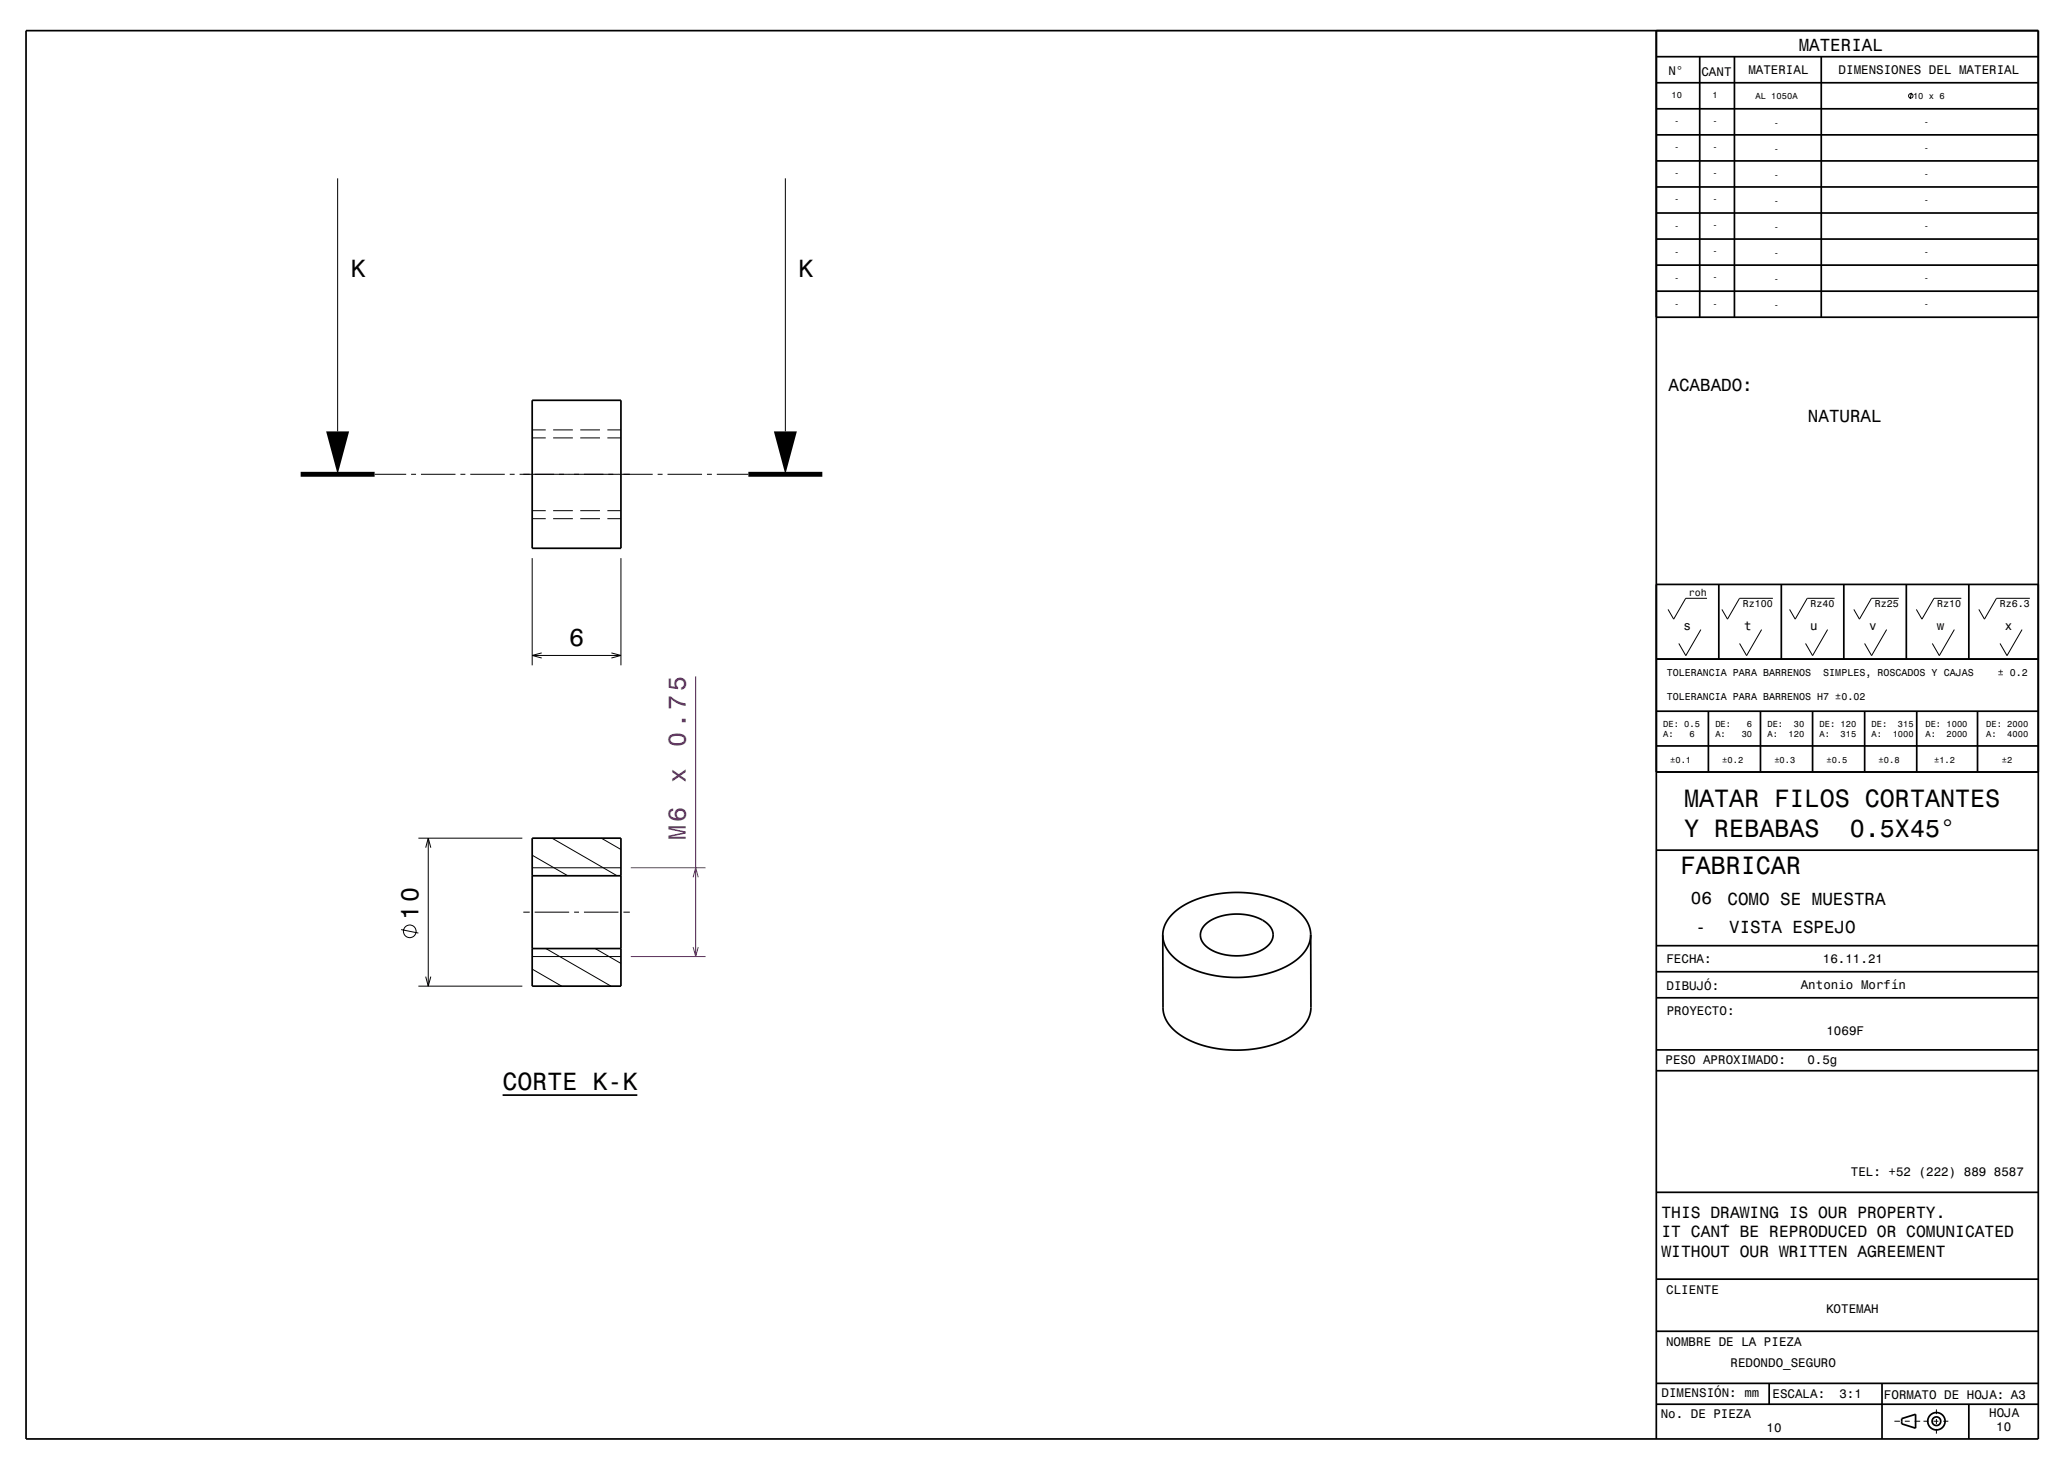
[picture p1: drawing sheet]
<svg xmlns="http://www.w3.org/2000/svg" width="420mm" height="297mm" viewBox="0 0 420 297" stroke-linecap="round" stroke-linejoin="round" font-family="sans-serif">
<g fill="none" stroke="#000" stroke-width=".2">
<path d="M387.6 18.8l-.2 1.2M68.5 36.2v51.3M159.3 36.2v51.3M76 96.2h6.4M83.4 96.2h1M85.4 96.2h7M93.4 96.2h1M95.4 96.2h7M103.4 96.2h1M105.4 96.2h27M107.9 88.8h2.8M107.9 87.2h2.8"/>
<path d="M112.2 88.8h4M112.2 87.2h4M117.7 88.8h4M117.7 87.2h4M123.2 88.8h2.7M123.2 87.2h2.7M126.4 96.2h1.3M133.4 96.2h1M135.4 96.2h7M143.4 96.2h1M145.4 96.2h6.4M107.9 113.2v21.7"/>
<path d="M107.9 103.5h2.8M107.9 105.2h2.8M112.2 103.5h4M112.2 105.2h4M117.7 103.5h4M117.7 105.2h4M123.2 103.5h2.7M123.2 105.2h2.7M125.9 113.2v21.7M107.9 132.9h18M109.9 132.4l-2 .5 2 .5M124 132.4l1.9 .5-1.9 .5"/>
<path d="M344.9 127.6l-3 5.3-1.4-2.4M346.2 121.3h-4.3l-2.5 4.2-1.1-2M357.3 127.6l-3.1 5.3-1.4-2.4M359.5 121.3h-6.7l-2.5 4.2-1.1-2M370.6 127.6l-3 5.3-1.4-2.4M372.1 121.3h-5.6l-2.4 4.2-1.2-2M382.6 127.6l-3 5.3-1.5-2.4M385.1 121.3h-5.6l-2.4 4.2-1.1-2M396.3 127.6l-3 5.3-1.4-2.4M397.8 121.3h-5.6l-2.4 4.2-1.2-2M410.1 127.6l-3.1 5.3-1.4-2.4M411.7 121.3h-6.8l-2.4 4.2-1.2-2"/>
<path d="M84.9 169.9h21M86.3 171.9l.6-2 .5 2M86.9 169.9v30M107.9 173.4l7.3 4.1M107.9 175.9h18M111.9 169.9l13.3 7.6M121.9 169.9l4 2.3M81.4 188.5l3.5 .7M84.9 199.9h21M86.3 198l.6 1.9 .5-1.9M106.1 184.9h1.3M107.9 196.5l6 3.4"/>
<path d="M107.9 193.9h18M108.4 184.9h7M110.7 192.3l13.2 7.6M116.4 184.9h1M118.4 184.9h7M120.7 192.3l5.2 3M126.4 184.9h1.3M384.2 288.1h1.1M386.3 288.1h1M388.3 288.1h1.1M390.1 288.1h1M392.1 288.1h1"/>
<path d="M392.7 285.7v1M392.7 287.7v1M392.7 289.7v.9M394.1 288.1h1"/>
<circle cx="387.5" cy="19.4" r=".45"/>
<circle cx="83.1" cy="188.8" r="1.28"/>
</g>
<path d="M141.1 137.1v56.8M127.9 175.9h15.2M140.6 177.9l.5-2 .5 2M127.9 193.9h15.2M140.6 192l.5 1.9 .5-1.9" fill="none" stroke="#800080" stroke-width=".2"/>
<g fill="none" stroke="#000" stroke-width=".35">
<path d="M5.3 6.2h408.1v285.5h-408.1zM335.9 6.2v285.5M335.9 16.8h77.4M335.9 11.5h77.4M344.7 11.5v52.8M351.7 11.5v52.8M369.4 11.5v52.8M335.9 37.9h77.4M335.9 32.6h77.4M335.9 27.3h77.4M335.9 22.1h77.4M335.9 59h77.5"/>
<path d="M335.9 53.7h77.4M335.9 48.5h77.4M335.9 43.2h77.4M335.9 64.3h77.5M107.9 81.2h18v30h-18zM335.9 118.5h77.5M348.6 118.5v15.1M361.3 118.5v15.1M373.9 118.5v15.1M386.6 118.5v15.1M399.3 118.5v15.1M335.9 133.6h77.5"/>
<path d="M335.9 156.5h77.5M335.9 144.2h77.5M335.9 151.2h77.5M346.5 144.2v12.3M357 144.2v12.3M367.6 144.2v12.3M378.2 144.2v12.3M388.7 144.2v12.3M401 144.2v12.3M107.9 169.9h18v30h-18zM107.9 177.5h18M335.9 172.4h77.5"/>
<path d="M107.9 192.3h18M244.4 187.4a10.8 10.8 0 0 1 10.3-1.5 4.4 4.4 0 0 1 3.5 3.7 4.6 4.6 0 0 1-3.6 3.6 10.9 10.9 0 0 1-10.1-1.5 2.78 2.78 0 0 1-.1-4.3zM265.8 189.5l-.3 1.6-.7 1.6-1.4 1.5-1.9 1.3-2.2 1.1-2.7 .9-2.6 .5-3 .2-3-.2-2.6-.4-2.7-.8-2.3-1-2-1.4-1.4-1.5-.8-1.5-.4-1.8M265.8 189.5l-.3-1.7-.9-1.7-1.4-1.5-1.9-1.3-2.4-1-2.6-.8-2.9-.5-2.8-.1-2.7 .2-3.1 .6-2.6 .8-2.1 1-1.7 1.3-1.4 1.5-.9 1.6-.3 1.7M265.8 189.5v15.1l-.2 1.3-.7 1.4-.9 1.1-1.4 1.2-1.5 1-1.8 .8-3.8 1.1-2.2 .3-2.5 .1-4.4-.4-2.1-.5-1.9-.6-1.6-.7-1.6-.9-1.4-1.2-.9-1.2-.7-1.4-.3-1.4-.1-15M335.9 191.7h77.5M335.9 197h77.5M335.9 202.3h77.5M335.9 217.1h77.5M335.9 212.8h77.5M101.9 222h27.4M335.9 259.3h77.5"/>
<path d="M335.9 241.7h77.5M335.9 269.9h77.5M335.9 284.7h77.5M335.9 280.5h77.5M358.8 280.5v4.2M381.7 280.5v11.2M385.7 287.6l2.8-.9v2.8l-2.8-.8zM399.3 284.7v7"/>
<circle cx="392.7" cy="288.1" r="1.76"/>
<circle cx="392.7" cy="288.1" r=".88"/>
</g>
<path d="M61 96.2h15M151.8 96.2h15" fill="none" stroke="#000" stroke-width="1" stroke-linecap="butt"/>
<g fill="#000">
<path d="M66.1 87.5h4.7l-2.3 8.7z" fill-rule="evenodd"/>
<path d="M156.9 87.5h4.7l-2.3 8.7z" fill-rule="evenodd"/>
</g>
<g font-size="5.1">
<text x="341.5" y="163.5">MATAR FILOS CORTANTES</text>
<text x="341.5" y="169.6">Y REBABAS</text>
<text x="375.1" y="169.6">0.5X45°</text>
<text x="340.8" y="177.2">FABRICAR</text>
</g>
<g font-size="5">
<text x="71.1" y="56.2">K</text>
<text x="161.9" y="56.2">K</text>
<text x="115.4" y="130.9">6</text>
<text x="84.9" y="186.5" transform="rotate(-90 84.9 186.5)">10</text>
<text x="101.9" y="221">CORTE K-K</text>
</g>
<g font-size="5" fill="#800080">
<text x="139.1" y="151.3" transform="rotate(-90 139.1 151.3)">0.75</text>
<text x="139.1" y="158.8" transform="rotate(-90 139.1 158.8)">x</text>
<text x="139.1" y="170.3" transform="rotate(-90 139.1 170.3)">M6</text>
</g>
<g font-size="3.6">
<text x="364.8" y="10.3">MATERIAL</text>
<text x="338.4" y="79.3">ACABADO:</text>
<text x="366.7" y="85.6">NATURAL</text>
<text x="342.9" y="183.3">06</text>
<text x="350.3" y="183.5">COMO SE MUESTRA</text>
<text x="343.9" y="189.2">-</text>
<text x="350.7" y="189.1">VISTA ESPEJO</text>
</g>
<g font-size="3.3">
<text x="337" y="246.8">THIS DRAWING IS OUR PROPERTY.</text>
<text x="337" y="250.8">IT CAN´T BE REPRODUCED OR COMUNICATED</text>
<text x="337" y="254.7">WITHOUT OUR WRITTEN AGREEMENT</text>
</g>
<g font-size="2.5">
<text x="338.3" y="15.2">N°</text>
<text x="345.1" y="15.3">CANT</text>
<text x="354.6" y="15">MATERIAL</text>
<text x="372.9" y="15">DIMENSIONES DEL MATERIAL</text>
<text x="341.4" y="127.6">s</text>
<text x="353.7" y="127.6">t</text>
<text x="367.1" y="127.6">u</text>
<text x="379.1" y="127.6">v</text>
<text x="392.8" y="127.6">w</text>
<text x="406.6" y="127.6">x</text>
<text x="338" y="195.2">FECHA:</text>
<text x="369.7" y="195.2">16.11.21</text>
<text x="338" y="200.7">DIBUJÓ:</text>
<text x="365.2" y="200.5">Antonio Morfín</text>
<text x="338" y="205.8">PROYECTO:</text>
<text x="370.4" y="209.8">1069F</text>
<text x="337.8" y="215.7">PESO APROXIMADO:</text>
<text x="366.5" y="215.8">0.5g</text>
<text x="375.4" y="238.4">TEL: +52 (222) 889 8587</text>
<text x="337.9" y="262.3">CLIENTE</text>
<text x="370.3" y="266.2">KOTEMAH</text>
<text x="337.9" y="272.9">NOMBRE DE LA PIEZA</text>
<text x="351" y="277.2">REDONDO_SEGURO</text>
<text x="336.8" y="287.4">No. DE PIEZA</text>
<text x="337" y="283.3">DIMENSIÓN: mm</text>
<text x="359.5" y="283.4">ESCALA:</text>
<text x="373" y="283.4">3:1</text>
<text x="382.1" y="283.6">FORMATO DE HOJA: A3</text>
<text x="403.4" y="287.2">HOJA</text>
<text x="358.3" y="290.4">10</text>
<text x="404.8" y="290.1">10</text>
</g>
<g font-size="2">
<text x="342.5" y="120.9">roh</text>
<text x="353.4" y="123.1">Rz100</text>
<text x="367.2" y="123.1">Rz40</text>
<text x="380.2" y="123.1">Rz25</text>
<text x="392.9" y="123.1">Rz10</text>
<text x="405.5" y="123.1">Rz6.3</text>
<text x="338" y="137">TOLERANCIA PARA BARRENOS</text>
<text x="369.8" y="137">SIMPLES, ROSCADOS Y CAJAS</text>
<text x="405.2" y="137">± 0.2</text>
<text x="338" y="141.9">TOLERANCIA PARA BARRENOS H7 ±0.02</text>
</g>
<g font-size="1.8">
<text x="339" y="19.9">10</text>
<text x="347.3" y="19.9">1</text>
<text x="356" y="20.2">AL 1050A</text>
<text x="388" y="20">10 x 6</text>
<text x="339.5" y="25.2">-</text>
<text x="347.3" y="25.2">-</text>
<text x="359.8" y="25.4">-</text>
<text x="390.2" y="25.3">-</text>
<text x="339.5" y="30.5">-</text>
<text x="339.5" y="35.8">-</text>
<text x="347.3" y="30.5">-</text>
<text x="347.3" y="35.7">-</text>
<text x="359.8" y="30.7">-</text>
<text x="390.2" y="30.6">-</text>
<text x="390.2" y="35.9">-</text>
<text x="339.5" y="41">-</text>
<text x="347.3" y="41">-</text>
<text x="359.8" y="36">-</text>
<text x="359.8" y="41.3">-</text>
<text x="390.2" y="41.2">-</text>
<text x="339.5" y="46.3">-</text>
<text x="347.3" y="46.3">-</text>
<text x="359.8" y="46.6">-</text>
<text x="390.2" y="46.5">-</text>
<text x="339.5" y="51.6">-</text>
<text x="347.3" y="51.6">-</text>
<text x="359.8" y="51.9">-</text>
<text x="390.2" y="51.7">-</text>
<text x="339.5" y="56.9">-</text>
<text x="347.3" y="56.9">-</text>
<text x="359.8" y="57.2">-</text>
<text x="390.2" y="57">-</text>
<text x="339.5" y="62.2">-</text>
<text x="347.3" y="62.1">-</text>
<text x="359.8" y="62.4">-</text>
<text x="390.2" y="62.3">-</text>
<text x="337.3" y="147.3">DE: 0.5</text>
<text x="337.3" y="149.4">A:</text>
<text x="342.7" y="149.4">6</text>
<text x="347.9" y="147.3">DE:</text>
<text x="347.9" y="149.4">A:</text>
<text x="353.2" y="149.4">30</text>
<text x="354.3" y="147.3">6</text>
<text x="358.4" y="147.3">DE:</text>
<text x="358.4" y="149.4">A:</text>
<text x="362.7" y="149.4">120</text>
<text x="363.8" y="147.3">30</text>
<text x="369" y="147.3">DE: 120</text>
<text x="369" y="149.4">A:</text>
<text x="373.3" y="149.4">315</text>
<text x="379.6" y="147.3">DE:</text>
<text x="379.6" y="149.4">A:</text>
<text x="383.8" y="149.4">1000</text>
<text x="384.9" y="147.3">315</text>
<text x="390.5" y="147.3">DE: 1000</text>
<text x="390.5" y="149.4">A:</text>
<text x="394.8" y="149.4">2000</text>
<text x="402.8" y="147.3">DE: 2000</text>
<text x="402.8" y="149.4">A:</text>
<text x="407.1" y="149.4">4000</text>
<text x="338.7" y="154.7">±0.1</text>
<text x="349.3" y="154.7">±0.2</text>
<text x="359.8" y="154.7">±0.3</text>
<text x="370.4" y="154.7">±0.5</text>
<text x="381" y="154.7">±0.8</text>
<text x="392.2" y="154.7">±1.2</text>
<text x="406" y="154.7">±2</text>
</g>
</svg>
